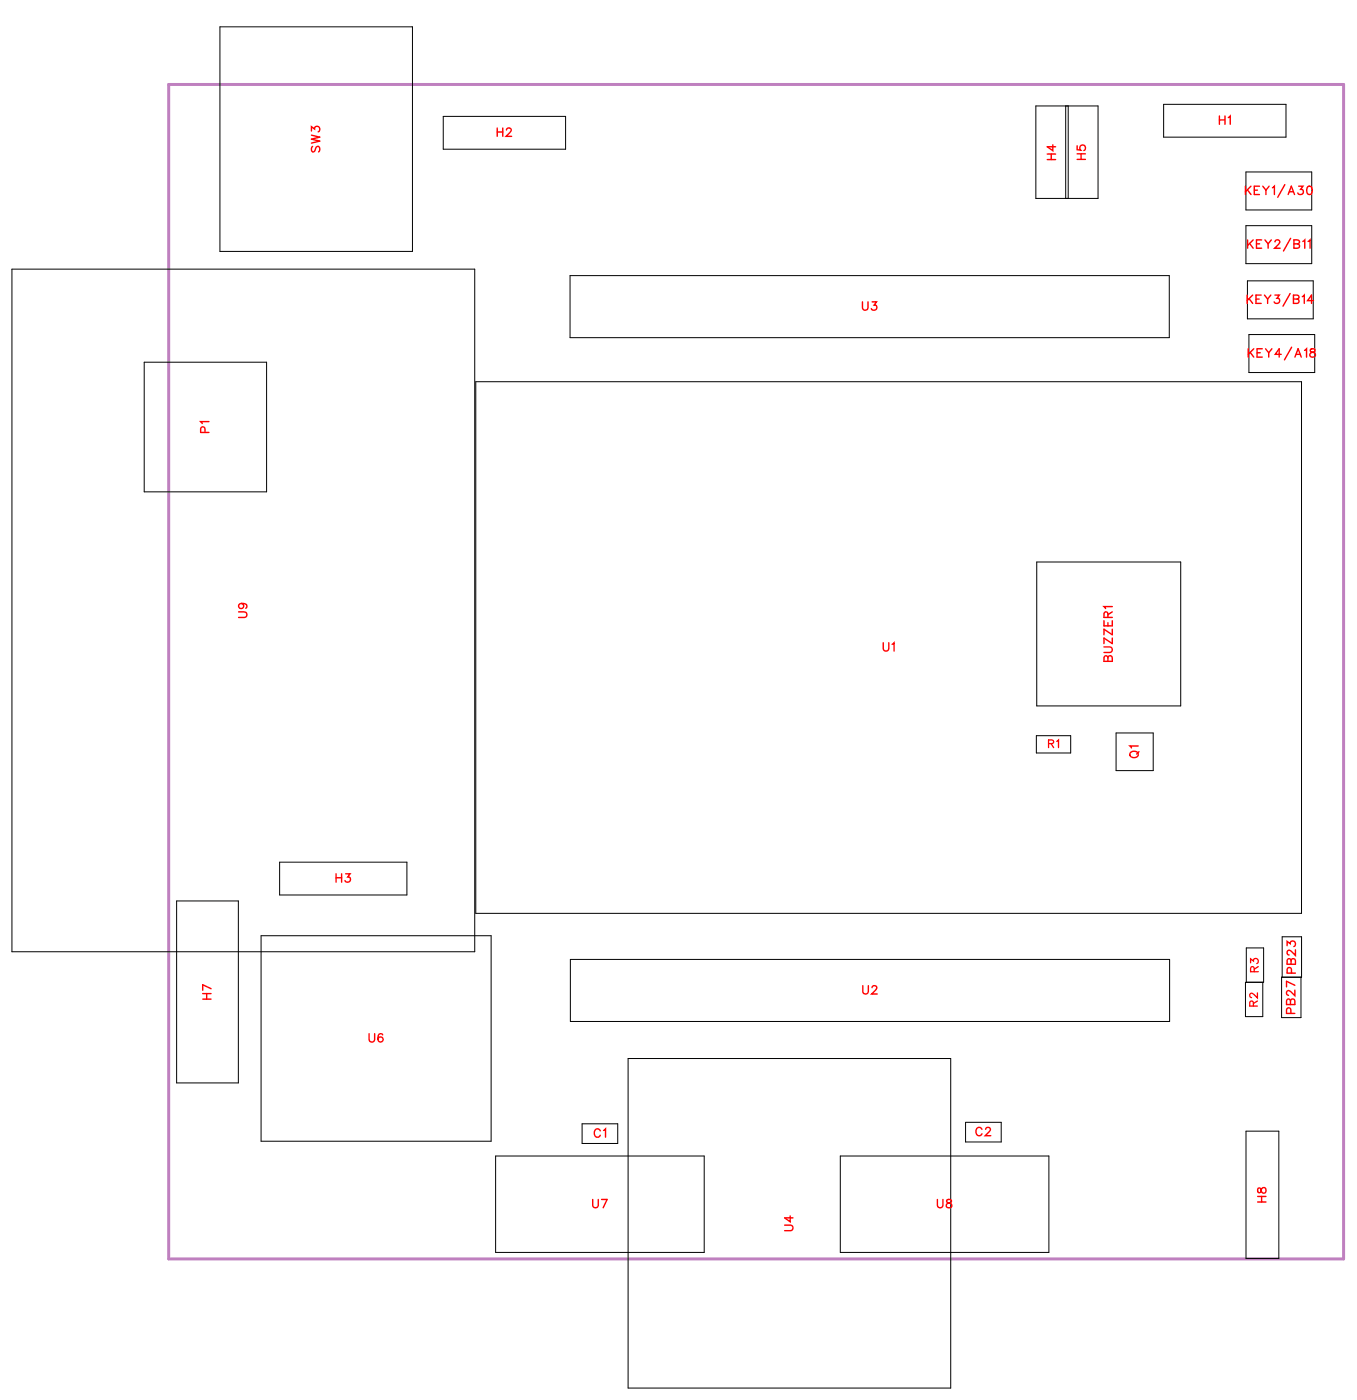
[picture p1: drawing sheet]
<svg xmlns="http://www.w3.org/2000/svg" width="115mm" height="119mm" viewBox="0 0 115 119" stroke-linecap="round" stroke-linejoin="round" font-family="sans-serif">
<path d="M14.4 7.2h100v100h-100z" fill="none" stroke="#bf80bf" stroke-width=".25"/>
<g fill="none" stroke="#000" stroke-width=".09">
<path d="M18.7 2.3h16.4v19.1h-16.4zM37.7 9.9h10.4v2.8h-10.4zM88.2 9h5.3v7.9h-5.3zM90.7 9v7.9M90.9 9v7.9M99 8.9h10.5v2.8h-10.5zM106 14.6h5.6v3.3h-5.6zM106 19.2h5.6v3.2h-5.6zM1 22.9h39.4v58.1h-39.4zM12.3 30.8h10.4v11.1h-10.4zM40.5 32.5h70.3v45.3h-70.3zM48.5 23.5h51v5.3h-51z"/>
<path d="M106.2 23.9h5.6v3.2h-5.6zM106.3 28.5h5.6v3.2h-5.6zM88.2 47.9h12.3v12.2h-12.3zM15 76.7h5.3v15.5h-5.3zM22.2 79.7h19.6v17.5h-19.6zM23.8 73.4h10.8v2.8h-10.8zM88.2 62.6h2.9v1.5h-2.9zM95 62.4h3.2v3.2h-3.2zM109.1 79.8h1.7v3.4h-1.7zM42.2 98.4h17.7v8.2h-17.7zM48.5 81.7h51v5.3h-51zM49.5 95.7h3.1v1.7h-3.1z"/>
<path d="M53.5 90.1h27.4v28.1h-27.4zM71.5 98.4h17.8v8.2h-17.8zM82.2 95.6h3v1.6h-3zM106.1 96.3h2.7v10.8h-2.7zM106.1 83.6v-2.9h1.5v2.9h-1.6v3h1.5v-3M109.1 83.2h1.6v3.4h-1.6z"/>
</g>
<g fill="none" stroke="#f00" stroke-width=".12">
<path d="M26.5 11.2v-.4l.3 .2a.24 .24 0 0 1 .4-.2 .24 .24 0 0 1-.1 .4M26.5 11.5l.7 .2-.7 .1 .7 .2-.7 .2M26.6 12.5l-.1 .1 .1 .3h.2l.2-.4h.1l.1 .1-.1 .3M42.3 10.9v.7M42.3 11.2h.5M42.8 10.9v.7M43.1 11.1l.1-.2h.2l.1 .1-.1 .3-.3 .3h.4M89.1 13.6h.7M89.1 13.1h.7M89.5 13.1v.5M89.6 12.3v.5l-.5-.3h.7M91.7 12.4v.3l.3 .1a.25 .25 0 0 1 0-.4 .25 .25 0 0 1 .3 .1 .25 .25 0 0 1 0 .3"/>
<path d="M91.7 13.1h.7M91.7 13.6h.7M92 13.1v.5M103.8 9.9v.7M103.8 10.2h.5M104.3 9.9v.7M104.5 10l.2-.1v.7M106 15.9v.7M106.2 16.2l.3 .4M106.5 15.9l-.5 .4M106.8 16.2h.2M107.2 15.9h-.4v.7h.4"/>
<path d="M107.5 15.9l.2 .3v.4M108 15.9l-.3 .3M108.3 16l.2-.1v.7M109.4 15.7l-.6 1.1M109.6 16.6l.3-.7 .3 .7M109.7 16.3h.4M110.5 15.9h.4l-.2 .2a.24 .24 0 0 1 .2 .4 .24 .24 0 0 1-.4-.1M111.3 15.9h.1a.37 .37 0 0 1 .3 .3 .37 .37 0 0 1-.3 .4 .45 .45 0 0 1-.1-.7zM17.4 36.8v-.4h-.3v.4h.7M17.8 35.9h-.7l.1 .2M73.4 25.7v.5l.2 .2 .2-.1 .1-.6M74.2 25.7h.4l-.2 .3a.24 .24 0 0 1 .2 .4 .24 .24 0 0 1-.4-.1"/>
<path d="M106.1 25.1v.7M106.2 20.4v.7M106.2 29.7v.7M106.3 25.4l.3 .4M106.4 20.7l.3 .4M106.4 30l.3 .4M106.6 25.1l-.5 .5M106.7 20.4l-.5 .5M106.7 29.7l-.5 .5M106.9 25.5h.3M106.9 20.8h.3M107 30h.3"/>
<path d="M107.3 25.1h-.4v.7h.4M107.4 20.4h-.5v.7h.5M107.4 29.7h-.4v.7h.4M107.6 25.1l.3 .4v.3M107.7 20.4l.2 .4v.3M107.7 29.7l.3 .3v.4M108.2 25.1l-.3 .4M108.2 20.4l-.3 .4M108.3 29.7l-.3 .3M108.5 25.1h.4l-.2 .3a.24 .24 0 0 1 .2 .4 .25 .25 0 0 1-.5-.1M108.5 20.6l.2-.2h.1l.1 .2-.1 .2-.3 .3h.5M109 30.2h-.5l.4-.5v.7"/>
<path d="M109.8 25l-.6 1.1M109.9 20.3l-.7 1.1M109.9 29.6l-.6 1M110.1 25.5h.4l.1 .2-.2 .1h-.3v-.7l.4 .1v.2l-.1 .1M110.1 20.8h.5v.2l-.2 .1h-.3v-.7l.5 .1v.2l-.2 .1M110.2 30.4l.3-.7 .3 .7M110.3 30.2h.4M110.8 25.3l.2-.2v.7M110.9 20.6l.2-.2v.7M111 29.8l.2-.1v.7M111.3 20.6l.2-.2v.7M111.6 29.7v.2l.3 .1 .1 .2a.24 .24 0 0 1-.3 .2 .24 .24 0 0 1-.2-.2l.4-.3v-.2z"/>
<path d="M111.8 25.6h-.5l.3-.5v.7M20.3 52.1h.5l.2 .2-.1 .2-.6 .1M20.5 51.4a.22 .22 0 0 1 .2 .3 .22 .22 0 0 1-.3 .1 .22 .22 0 0 1 0-.4h.1a.34 .34 0 0 1 .5 .3l-.1 .1M75.2 54.7v.5l.2 .2 .2-.1v-.6M75.9 54.9l.2-.2v.7M94 55.1h.5l.2 .2-.1 .2-.6 .1M94 52.9v.4h.7v-.4M94.3 56l-.1-.2-.2 .1v.4h.7v-.3l-.2-.2-.2 .1v.4M94.3 52.6v-.4l-.3-.1v.5h.7M94.3 53v.3M94.7 51.6h-.7l.1 .2M94.7 54.3v.5l-.7-.5v.5"/>
<path d="M94.7 53.6v.4l-.7-.4v.4M94.7 52.1l-.4 .2M28.6 74.4v.7M28.6 74.7h.5M29.1 74.4v.7M29.4 74.4h.4l-.2 .3a.24 .24 0 0 1 .2 .4 .24 .24 0 0 1-.4-.1M96.3 64a.35 .35 0 0 1 .4 0 .35 .35 0 0 1 .1 .4 .33 .33 0 0 1-.4 .1 .33 .33 0 0 1-.1-.5zM96.9 63.5h-.7l.1 .2M96.9 64l-.2 .2M17.3 85.1h.7M17.3 84.6h.7M17.6 84.6v.5"/>
<path d="M18 84.2l-.7-.4v.5M31.4 88v.5l.2 .2 .3-.1v-.6M32.6 88.1h-.1a.35 .35 0 0 0-.4 .2 .35 .35 0 0 0 .3 .4 .22 .22 0 0 0 .2-.2 .22 .22 0 0 0-.2-.2 .22 .22 0 0 0-.2 .2M51.1 96.3a.26 .26 0 0 0-.3-.2 .26 .26 0 0 0-.2 .3v.2a.26 .26 0 0 0 .2 .2 .26 .26 0 0 0 .3-.1M51.4 96.3l.1-.2v.7M73.4 83.9v.5l.2 .2 .3-.1v-.6M74.2 84.1l.2-.2h.1l.1 .2-.1 .2-.3 .3h.5M83.6 96.2a.26 .26 0 0 0-.3-.2 .26 .26 0 0 0-.2 .3v.1a.26 .26 0 0 0 .2 .3 .26 .26 0 0 0 .3-.2M83.9 96.2l.1-.2h.2l.1 .1-.1 .3-.3 .3h.4M109.6 80.5v-.3l.2 .2a.24 .24 0 0 1 .4-.2 .24 .24 0 0 1-.1 .4M109.8 85.2v-.1h-.2l-.1 .4h.7v-.3l-.1-.1h-.2l-.1 .4M109.9 86.3l-.1-.4h-.2l-.1 .4h.7"/>
<path d="M109.9 81.8l-.1-.1h-.2v.4h.7v-.3l-.2-.2-.2 .1v.4M109.9 82.9v-.4l-.3-.1v.5h.7M110.2 84.3v.5l-.3-.4-.3-.1-.1 .2v.1l.2 .1M110.2 83.9l-.7-.3v.4M110.3 80.9v.4l-.4-.3-.2-.1-.1 .1v.2l.1 .1M50.4 102.1v.5l.2 .2 .3-.1v-.6M51.2 102.1h.5l-.4 .7M66.8 104.3h.5l.2 .2-.1 .3h-.6M67.3 103.5v.5l-.5-.3h.7M79.8 102.1v.5l.2 .2 .2-.1 .1-.6M80.6 102.2v.2l.3 .1 .1 .1a.24 .24 0 0 1-.2 .2 .24 .24 0 0 1-.3-.2l.5-.3-.1-.1zM107 102.3h.8"/>
<path d="M107 101.9h.8M107.1 101.2v.3l.1 .1 .3-.5a.24 .24 0 0 1 .3 .3 .24 .24 0 0 1-.3 .2l-.1-.1-.1-.3zM107.4 101.9v.4"/>
</g>
<path d="M89.2 63.3h.4v-.2l-.4-.1v.7M89.5 63.3l.2 .4M89.9 63.1l.2-.1v.7M106.4 82v-.4l.3 .2a.22 .22 0 0 1 .3-.1 .22 .22 0 0 1 0 .3M106.7 85.7v-.4h-.3v.4h.6M106.8 82.7l-.1-.3-.2-.1-.1 .4h.7M107 84.5v.5l-.5-.4-.1 .2 .1 .1M107 85.2l-.3 .2M107.1 82.3l-.3 .2" fill="none" stroke="#f00" stroke-width=".11"/>
<g font-size="1.2" fill="#fff">
<text x="42.3" y="11.9">H2</text>
<text x="103.7" y="10.9">H1</text>
<text x="27.5" y="13" transform="rotate(-90 27.5 13)">SW3</text>
<text x="90.1" y="13.6" transform="rotate(-90 90.1 13.6)">H4</text>
<text x="92.7" y="13.6" transform="rotate(-90 92.7 13.6)">H5</text>
<text x="105.9" y="16.9">KEY1/A30</text>
<text x="106.1" y="21.4">KEY2/B11</text>
<text x="73.3" y="26.7">U3</text>
<text x="106.1" y="26.1">KEY3/B14</text>
<text x="106.2" y="30.7">KEY4/A18</text>
<text x="18.1" y="36.9" transform="rotate(-90 18.1 36.9)">P1</text>
<text x="21.3" y="52.6" transform="rotate(-90 21.3 52.6)">U9</text>
<text x="75.1" y="55.7">U1</text>
<text x="95" y="56.4" transform="rotate(-90 95 56.4)">BUZZER1</text>
<text x="97.2" y="64.6" transform="rotate(-90 97.2 64.6)">Q1</text>
<text x="28.5" y="75.4">H3</text>
<text x="18.3" y="85.1" transform="rotate(-90 18.3 85.1)">H7</text>
<text x="31.4" y="89">U6</text>
<text x="73.4" y="84.9">U2</text>
<text x="110.5" y="86.3" transform="rotate(-90 110.5 86.3)">PB27 PB23</text>
<text x="50.5" y="97.1">C1</text>
<text x="83" y="97">C2</text>
<text x="50.4" y="103.1">U7</text>
<text x="67.8" y="104.8" transform="rotate(-90 67.8 104.8)">U4</text>
<text x="79.7" y="103.1">U8</text>
<text x="108" y="102.4" transform="rotate(-90 108 102.4)">H8</text>
</g>
<g font-size="1.1" fill="#fff">
<text x="89.2" y="63.9">R1</text>
<text x="107.4" y="82.8" transform="rotate(-90 107.4 82.8)">R3</text>
<text x="107.3" y="85.7" transform="rotate(-90 107.3 85.7)">R2</text>
</g>
</svg>
